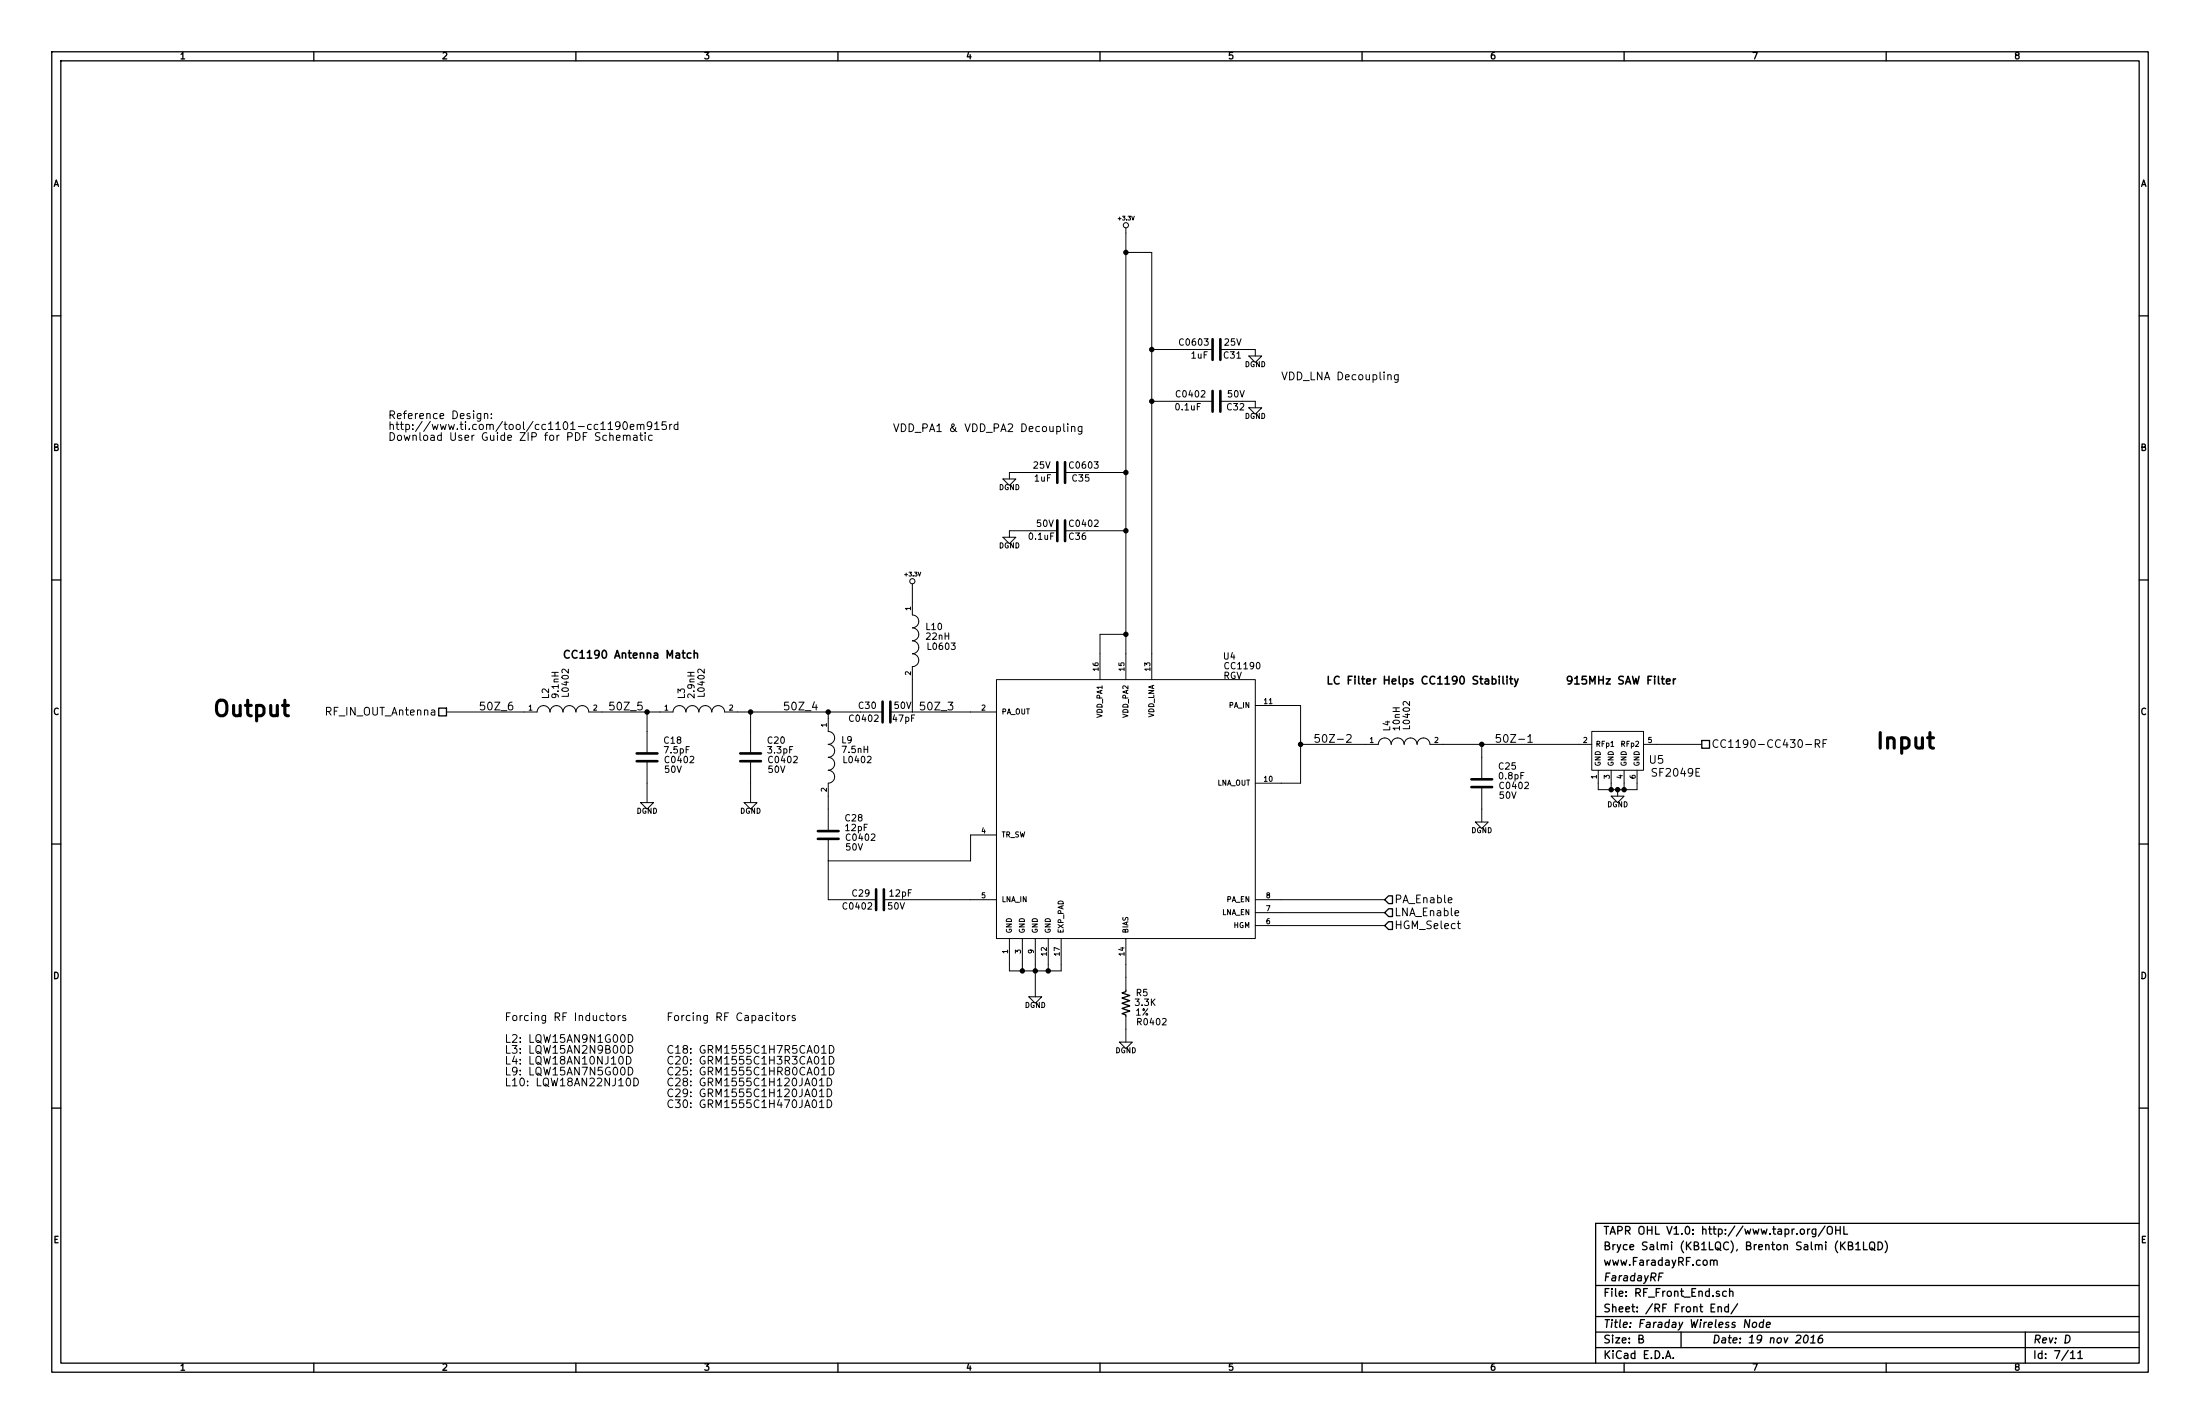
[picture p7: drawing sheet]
EESchema Schematic File Version 2
LIBS:power
LIBS:conn
LIBS:device
LIBS:74xgxx
LIBS:KB1LQC
LIBS:Faraday-cache
EELAYER 27 0
EELAYER END
$Descr B 17000 11000
encoding utf-8
Sheet 7 11
Title "Faraday Wireless Node"
Date "19 nov 2016"
Rev "D"
Comp "FaradayRF"
Comment1 "www.FaradayRF.com"
Comment2 "Bryce Salmi (KB1LQC), Brenton Salmi (KB1LQD)"
Comment3 "TAPR OHL V1.0: http://www.tapr.org/OHL"
Comment4 ""
$EndDescr
$Comp
L CC1190 U4
U 1 1
P 8700 6250
F 0 "U4" H 9500 7425 50  0000 C CNN
F 1 "CC1190" H 9600 7350 50  0000 C CNN
F 2 "RGV" H 9525 7275 50  0000 C CNN
F 3 "" H 7150 6150 60  0000 C CNN
	1    8700 6250
	1    0    0    -1  
$EndComp
Text HLabel 13150 5750 2    60   UnSpc ~ 0
CC1190-CC430-RF
Text HLabel 3450 5500 0    60   UnSpc ~ 0
RF_IN_OUT_Antenna
Text HLabel 10700 6950 2    60   Input ~ 0
PA_Enable
Text HLabel 10700 7050 2    60   Input ~ 0
LNA_Enable
Text HLabel 10700 7150 2    60   Input ~ 0
HGM_Select
$Comp
L C C32
U 1 1
P 9400 3100
F 0 "C32" V 9450 3175 50  0000 L CNN
F 1 "0.1uF" V 9450 2775 50  0000 L CNN
F 2 "C0402" V 9350 2900 50  0000 C CNN
F 3 "" H 9400 3100 60  0000 C CNN
F 4 "50V" V 9350 3250 50  0000 C CNN "Voltage"
	1    9400 3100
	0    1    1    0   
$EndComp
$Comp
L C C31
U 1 1
P 9400 2700
F 0 "C31" V 9450 2750 50  0000 L CNN
F 1 "1uF" V 9450 2500 50  0000 L CNN
F 2 "C0603" V 9350 2525 50  0000 C CNN
F 3 "" H 9400 2700 60  0000 C CNN
F 4 "25V" V 9350 2825 50  0000 C CNN "Voltage"
	1    9400 2700
	0    1    1    0   
$EndComp
$Comp
L C C36
U 1 1
P 8200 4100
F 0 "C36" V 8250 3900 50  0000 L CNN
F 1 "0.1uF" V 8250 4150 50  0000 L CNN
F 2 "C0402" V 8150 3925 50  0000 C CNN
F 3 "" H 8200 4100 60  0000 C CNN
F 4 "50V" V 8150 4225 50  0000 C CNN "Voltage"
	1    8200 4100
	0    -1   1    0   
$EndComp
$Comp
L C C35
U 1 1
P 8200 3650
F 0 "C35" V 8250 3425 50  0000 L CNN
F 1 "1uF" V 8250 3725 50  0000 L CNN
F 2 "C0603" V 8150 3475 50  0000 C CNN
F 3 "" H 8200 3650 60  0000 C CNN
F 4 "25V" V 8150 3800 50  0000 C CNN "Voltage"
	1    8200 3650
	0    -1   1    0   
$EndComp
$Comp
L L-US L10
U 1 1
P 7050 4950
F 0 "L10" H 7150 5025 50  0000 L BNN
F 1 "22nH" H 7150 4950 50  0000 L BNN
F 2 "L0603" H 7275 4900 50  0000 C CNN
F 3 "" H 7050 4950 60  0000 C CNN
	1    7050 4950
	1    0    0    -1  
$EndComp
$Comp
L L-US L9
U 1 1
P 6400 5850
F 0 "L9" H 6500 5950 50  0000 L BNN
F 1 "7.5nH" H 6500 5875 50  0000 L BNN
F 2 "L0402" H 6625 5825 50  0000 C CNN
F 3 "" H 6400 5850 60  0000 C CNN
	1    6400 5850
	1    0    0    -1  
$EndComp
$Comp
L C C30
U 1 1
P 6850 5500
F 0 "C30" V 6900 5575 50  0000 L CNN
F 1 "47pF" V 6800 5275 50  0000 L CNN
F 2 "C0402" V 6800 5675 50  0000 C CNN
F 3 "" H 6850 5500 60  0000 C CNN
F 4 "50V" V 6900 5375 50  0000 C CNN "Voltage"
	1    6850 5500
	0    -1   -1   0   
$EndComp
$Comp
L C C29
U 1 1
P 6800 6950
F 0 "C29" V 6850 7025 50  0000 L CNN
F 1 "12pF" V 6850 6700 50  0000 L CNN
F 2 "C0402" V 6750 7125 50  0000 C CNN
F 3 "" H 6800 6950 60  0000 C CNN
F 4 "50V" V 6750 6825 50  0000 C CNN "Voltage"
	1    6800 6950
	0    -1   -1   0   
$EndComp
$Comp
L R_US R5
U 1 1
P 8700 7750
F 0 "R5" H 8825 7825 50  0000 C CNN
F 1 "3.3K" H 8850 7750 50  0000 C CNN
F 2 "R0402" H 8900 7600 50  0000 C CNN
F 3 "" H 8700 7750 60  0000 C CNN
F 4 "1%" H 8825 7675 50  0000 C CNN "Tolerance"
	1    8700 7750
	1    0    0    -1  
$EndComp
Text Notes 4350 5100 0    60   ~ 12
CC1190 Antenna Match
Text Notes 3000 3250 0    60   ~ 0
Reference Design:\nhttp://www.ti.com/tool/cc1101-cc1190em915rd\nDownload User Guide ZIP for PDF Schematic
Text Notes 6900 3350 0    60   ~ 0
VDD_PA1 & VDD_PA2 Decoupling
Text Notes 9900 2950 0    60   ~ 0
VDD_LNA Decoupling
$Comp
L SF2049E U5
U 1 1
P 12500 5800
F 0 "U5" H 12800 5725 60  0000 C CNN
F 1 "SF2049E" H 12950 5625 60  0000 C CNN
F 2 "SF2049E" H 12500 5800 60  0001 C CNN
F 3 "" H 12500 5800 60  0000 C CNN
	1    12500 5800
	1    0    0    -1  
$EndComp
Text Notes 12100 5300 0    60   ~ 12
915MHz SAW Filter
$Comp
L +3.3V #PWR061
U 1 1
P 8700 1800
F 0 "#PWR061" H 8700 1760 30  0001 C CNN
F 1 "+3.3V" H 8700 1910 30  0000 C CNN
F 2 "" H 8700 1800 60  0000 C CNN
F 3 "" H 8700 1800 60  0000 C CNN
	1    8700 1800
	1    0    0    -1  
$EndComp
$Comp
L +3.3V #PWR062
U 1 1
P 7050 4550
F 0 "#PWR062" H 7050 4510 30  0001 C CNN
F 1 "+3.3V" H 7050 4660 30  0000 C CNN
F 2 "" H 7050 4550 60  0000 C CNN
F 3 "" H 7050 4550 60  0000 C CNN
	1    7050 4550
	1    0    0    -1  
$EndComp
Text Notes 14500 5800 0    120  ~ 24
Input
Text Notes 1650 5550 0    120  ~ 24
Output
Text Label 7100 5500 0    60   ~ 0
50Z_3
$Comp
L DGND #PWR063
U 1 1
P 8000 7700
F 0 "#PWR063" H 8000 7700 40  0001 C CNN
F 1 "DGND" H 8000 7630 40  0000 C CNN
F 2 "~" H 8000 7700 60  0000 C CNN
F 3 "~" H 8000 7700 60  0000 C CNN
	1    8000 7700
	1    0    0    -1  
$EndComp
$Comp
L DGND #PWR064
U 1 1
P 8700 8050
F 0 "#PWR064" H 8700 8050 40  0001 C CNN
F 1 "DGND" H 8700 7980 40  0000 C CNN
F 2 "~" H 8700 8050 60  0000 C CNN
F 3 "~" H 8700 8050 60  0000 C CNN
	1    8700 8050
	1    0    0    -1  
$EndComp
$Comp
L DGND #PWR065
U 1 1
P 12500 6150
F 0 "#PWR065" H 12500 6150 40  0001 C CNN
F 1 "DGND" H 12500 6080 40  0000 C CNN
F 2 "~" H 12500 6150 60  0000 C CNN
F 3 "~" H 12500 6150 60  0000 C CNN
	1    12500 6150
	1    0    0    -1  
$EndComp
$Comp
L DGND #PWR066
U 1 1
P 7800 4150
F 0 "#PWR066" H 7800 4150 40  0001 C CNN
F 1 "DGND" H 7800 4080 40  0000 C CNN
F 2 "~" H 7800 4150 60  0000 C CNN
F 3 "~" H 7800 4150 60  0000 C CNN
	1    7800 4150
	1    0    0    -1  
$EndComp
$Comp
L DGND #PWR067
U 1 1
P 7800 3700
F 0 "#PWR067" H 7800 3700 40  0001 C CNN
F 1 "DGND" H 7800 3630 40  0000 C CNN
F 2 "~" H 7800 3700 60  0000 C CNN
F 3 "~" H 7800 3700 60  0000 C CNN
	1    7800 3700
	1    0    0    -1  
$EndComp
$Comp
L DGND #PWR068
U 1 1
P 9700 3150
F 0 "#PWR068" H 9700 3150 40  0001 C CNN
F 1 "DGND" H 9700 3080 40  0000 C CNN
F 2 "~" H 9700 3150 60  0000 C CNN
F 3 "~" H 9700 3150 60  0000 C CNN
	1    9700 3150
	1    0    0    -1  
$EndComp
$Comp
L DGND #PWR069
U 1 1
P 9700 2750
F 0 "#PWR069" H 9700 2750 40  0001 C CNN
F 1 "DGND" H 9700 2680 40  0000 C CNN
F 2 "~" H 9700 2750 60  0000 C CNN
F 3 "~" H 9700 2750 60  0000 C CNN
	1    9700 2750
	1    0    0    -1  
$EndComp
Text Notes 3900 7900 0    60   ~ 0
Forcing RF Inductors\n\nL2: LQW15AN9N1G00D\nL3: LQW15AN2N9B00D \nL4: LQW18AN10NJ10D \nL9: LQW15AN7N5G00D\nL10: LQW18AN22NJ10D
Wire Wire Line
	12800 5750 13150 5750
Wire Wire Line
	10050 5450 10050 6050
Wire Wire Line
	10050 5450 9900 5450
Wire Wire Line
	10050 6050 9900 6050
Connection ~ 10050 5750
Wire Wire Line
	9900 6950 10700 6950
Wire Wire Line
	9900 7050 10700 7050
Wire Wire Line
	9900 7150 10700 7150
Wire Wire Line
	8700 1800 8700 5050
Wire Wire Line
	8900 1950 8900 5050
Wire Wire Line
	7800 3700 7800 3650
Wire Wire Line
	7800 3650 8000 3650
Wire Wire Line
	7800 4150 7800 4100
Wire Wire Line
	7800 4100 8000 4100
Wire Wire Line
	8400 3650 8700 3650
Wire Wire Line
	8400 4100 8700 4100
Wire Wire Line
	9700 2750 9700 2700
Wire Wire Line
	9700 2700 9600 2700
Wire Wire Line
	9700 3150 9700 3100
Wire Wire Line
	9700 3100 9600 3100
Wire Wire Line
	9200 2700 8900 2700
Connection ~ 8900 2700
Wire Wire Line
	9200 3100 8900 3100
Connection ~ 8900 3100
Wire Wire Line
	7050 5500 7500 5500
Wire Wire Line
	6400 6150 6400 6250
Wire Wire Line
	6400 6650 6400 6950
Wire Wire Line
	6400 6950 6600 6950
Wire Wire Line
	7000 6950 7500 6950
Wire Wire Line
	7050 5250 7050 5500
Wire Wire Line
	8700 7550 8700 7450
Wire Wire Line
	8700 7950 8700 8050
Wire Wire Line
	8000 7450 8000 7700
Wire Wire Line
	7050 4550 7050 4650
Wire Wire Line
	11150 5750 12200 5750
Wire Wire Line
	8500 5050 8500 4900
Wire Wire Line
	8500 4900 8700 4900
Connection ~ 8700 4900
Connection ~ 8700 3650
Connection ~ 8700 4100
Connection ~ 8700 1950
Wire Wire Line
	8900 1950 8700 1950
Wire Wire Line
	6400 6650 7500 6650
$Comp
L C C28
U 1 1
P 6400 6450
F 0 "C28" H 6525 6575 50  0000 L CNN
F 1 "12pF" H 6525 6500 50  0000 L CNN
F 2 "C0402" H 6650 6425 50  0000 C CNN
F 3 "" H 6400 6450 60  0000 C CNN
F 4 "50V" H 6600 6350 50  0000 C CNN "Voltage"
	1    6400 6450
	1    0    0    -1  
$EndComp
Wire Wire Line
	7500 6650 7500 6450
Text Notes 5150 7900 0    60   ~ 0
Forcing RF Capacitors\n\n\nC18: GRM1555C1H7R5CA01D \nC20: GRM1555C1H3R3CA01D \nC25: GRM1555C1HR80CA01D\nC28: GRM1555C1H120JA01D\nC29: GRM1555C1H120JA01D\nC30: GRM1555C1H470JA01D
Wire Wire Line
	12500 6100 12500 6150
Wire Wire Line
	12350 6100 12650 6100
Wire Wire Line
	12350 6100 12350 6050
Wire Wire Line
	12450 6050 12450 6100
Connection ~ 12450 6100
Wire Wire Line
	12650 6100 12650 6050
Connection ~ 12500 6100
Wire Wire Line
	12550 6050 12550 6100
Connection ~ 12550 6100
Wire Wire Line
	5700 5500 6650 5500
Wire Wire Line
	6400 5550 6400 5500
Connection ~ 6400 5500
Wire Wire Line
	3450 5500 4050 5500
Wire Wire Line
	8200 7500 8200 7450
Wire Wire Line
	7800 7500 8200 7500
Connection ~ 8000 7500
Wire Wire Line
	7800 7500 7800 7450
Wire Wire Line
	7900 7450 7900 7500
Connection ~ 7900 7500
Wire Wire Line
	8100 7450 8100 7500
Connection ~ 8100 7500
Text Label 10150 5750 0    60   ~ 0
50Z-2
Text Label 3700 5500 0    60   ~ 0
50Z_6
$Comp
L L-US L3
U 1 1
P 5400 5500
F 0 "L3" H 5500 5600 50  0000 L BNN
F 1 "2.9nH" H 5500 5525 50  0000 L BNN
F 2 "L0402" H 5625 5475 50  0000 C CNN
F 3 "" H 5400 5500 60  0000 C CNN
	1    5400 5500
	0    -1   -1   0   
$EndComp
$Comp
L L-US L2
U 1 1
P 4350 5500
F 0 "L2" H 4450 5600 50  0000 L BNN
F 1 "9.1nH" H 4450 5525 50  0000 L BNN
F 2 "L0402" H 4575 5475 50  0000 C CNN
F 3 "" H 4350 5500 60  0000 C CNN
	1    4350 5500
	0    -1   -1   0   
$EndComp
$Comp
L C C20
U 1 1
P 5800 5850
F 0 "C20" H 5925 5975 50  0000 L CNN
F 1 "3.3pF" H 5925 5900 50  0000 L CNN
F 2 "C0402" H 6050 5825 50  0000 C CNN
F 3 "" H 5800 5850 60  0000 C CNN
F 4 "50V" H 6000 5750 50  0000 C CNN "Voltage"
	1    5800 5850
	1    0    0    -1  
$EndComp
$Comp
L C C18
U 1 1
P 5000 5850
F 0 "C18" H 5125 5975 50  0000 L CNN
F 1 "7.5pF" H 5125 5900 50  0000 L CNN
F 2 "C0402" H 5250 5825 50  0000 C CNN
F 3 "" H 5000 5850 60  0000 C CNN
F 4 "50V" H 5200 5750 50  0000 C CNN "Voltage"
	1    5000 5850
	1    0    0    -1  
$EndComp
$Comp
L DGND #PWR070
U 1 1
P 5800 6200
F 0 "#PWR070" H 5800 6200 40  0001 C CNN
F 1 "DGND" H 5800 6130 40  0000 C CNN
F 2 "~" H 5800 6200 60  0000 C CNN
F 3 "~" H 5800 6200 60  0000 C CNN
	1    5800 6200
	1    0    0    -1  
$EndComp
$Comp
L DGND #PWR071
U 1 1
P 5000 6200
F 0 "#PWR071" H 5000 6200 40  0001 C CNN
F 1 "DGND" H 5000 6130 40  0000 C CNN
F 2 "~" H 5000 6200 60  0000 C CNN
F 3 "~" H 5000 6200 60  0000 C CNN
	1    5000 6200
	1    0    0    -1  
$EndComp
Wire Wire Line
	5800 5650 5800 5500
Connection ~ 5800 5500
Wire Wire Line
	5800 6050 5800 6200
Wire Wire Line
	5000 6050 5000 6200
Wire Wire Line
	5000 5650 5000 5500
Wire Wire Line
	4650 5500 5100 5500
Connection ~ 5000 5500
Text Label 6050 5500 0    60   ~ 0
50Z_4
$Comp
L C C25
U 1 1
P 11450 6050
F 0 "C25" H 11575 6175 50  0000 L CNN
F 1 "0.8pF" H 11575 6100 50  0000 L CNN
F 2 "C0402" H 11700 6025 50  0000 C CNN
F 3 "" H 11450 6050 60  0000 C CNN
F 4 "50V" H 11650 5950 50  0000 C CNN "Voltage"
	1    11450 6050
	1    0    0    -1  
$EndComp
$Comp
L L-US L4
U 1 1
P 10850 5750
F 0 "L4" H 10950 5850 50  0000 L BNN
F 1 "10nH" H 10950 5775 50  0000 L BNN
F 2 "L0402" H 11075 5725 50  0000 C CNN
F 3 "" H 10850 5750 60  0000 C CNN
	1    10850 5750
	0    -1   -1   0   
$EndComp
$Comp
L DGND #PWR072
U 1 1
P 11450 6350
F 0 "#PWR072" H 11450 6350 40  0001 C CNN
F 1 "DGND" H 11450 6280 40  0000 C CNN
F 2 "~" H 11450 6350 60  0000 C CNN
F 3 "~" H 11450 6350 60  0000 C CNN
	1    11450 6350
	1    0    0    -1  
$EndComp
Wire Wire Line
	11450 6350 11450 6250
Wire Wire Line
	11450 5850 11450 5750
Connection ~ 11450 5750
Wire Wire Line
	10550 5750 10050 5750
Text Label 11550 5750 0    60   ~ 0
50Z-1
Text Label 4700 5500 0    60   ~ 0
50Z_5
Text Notes 10250 5300 0    60   ~ 12
LC Filter Helps CC1190 Stability
$EndSCHEMATC
